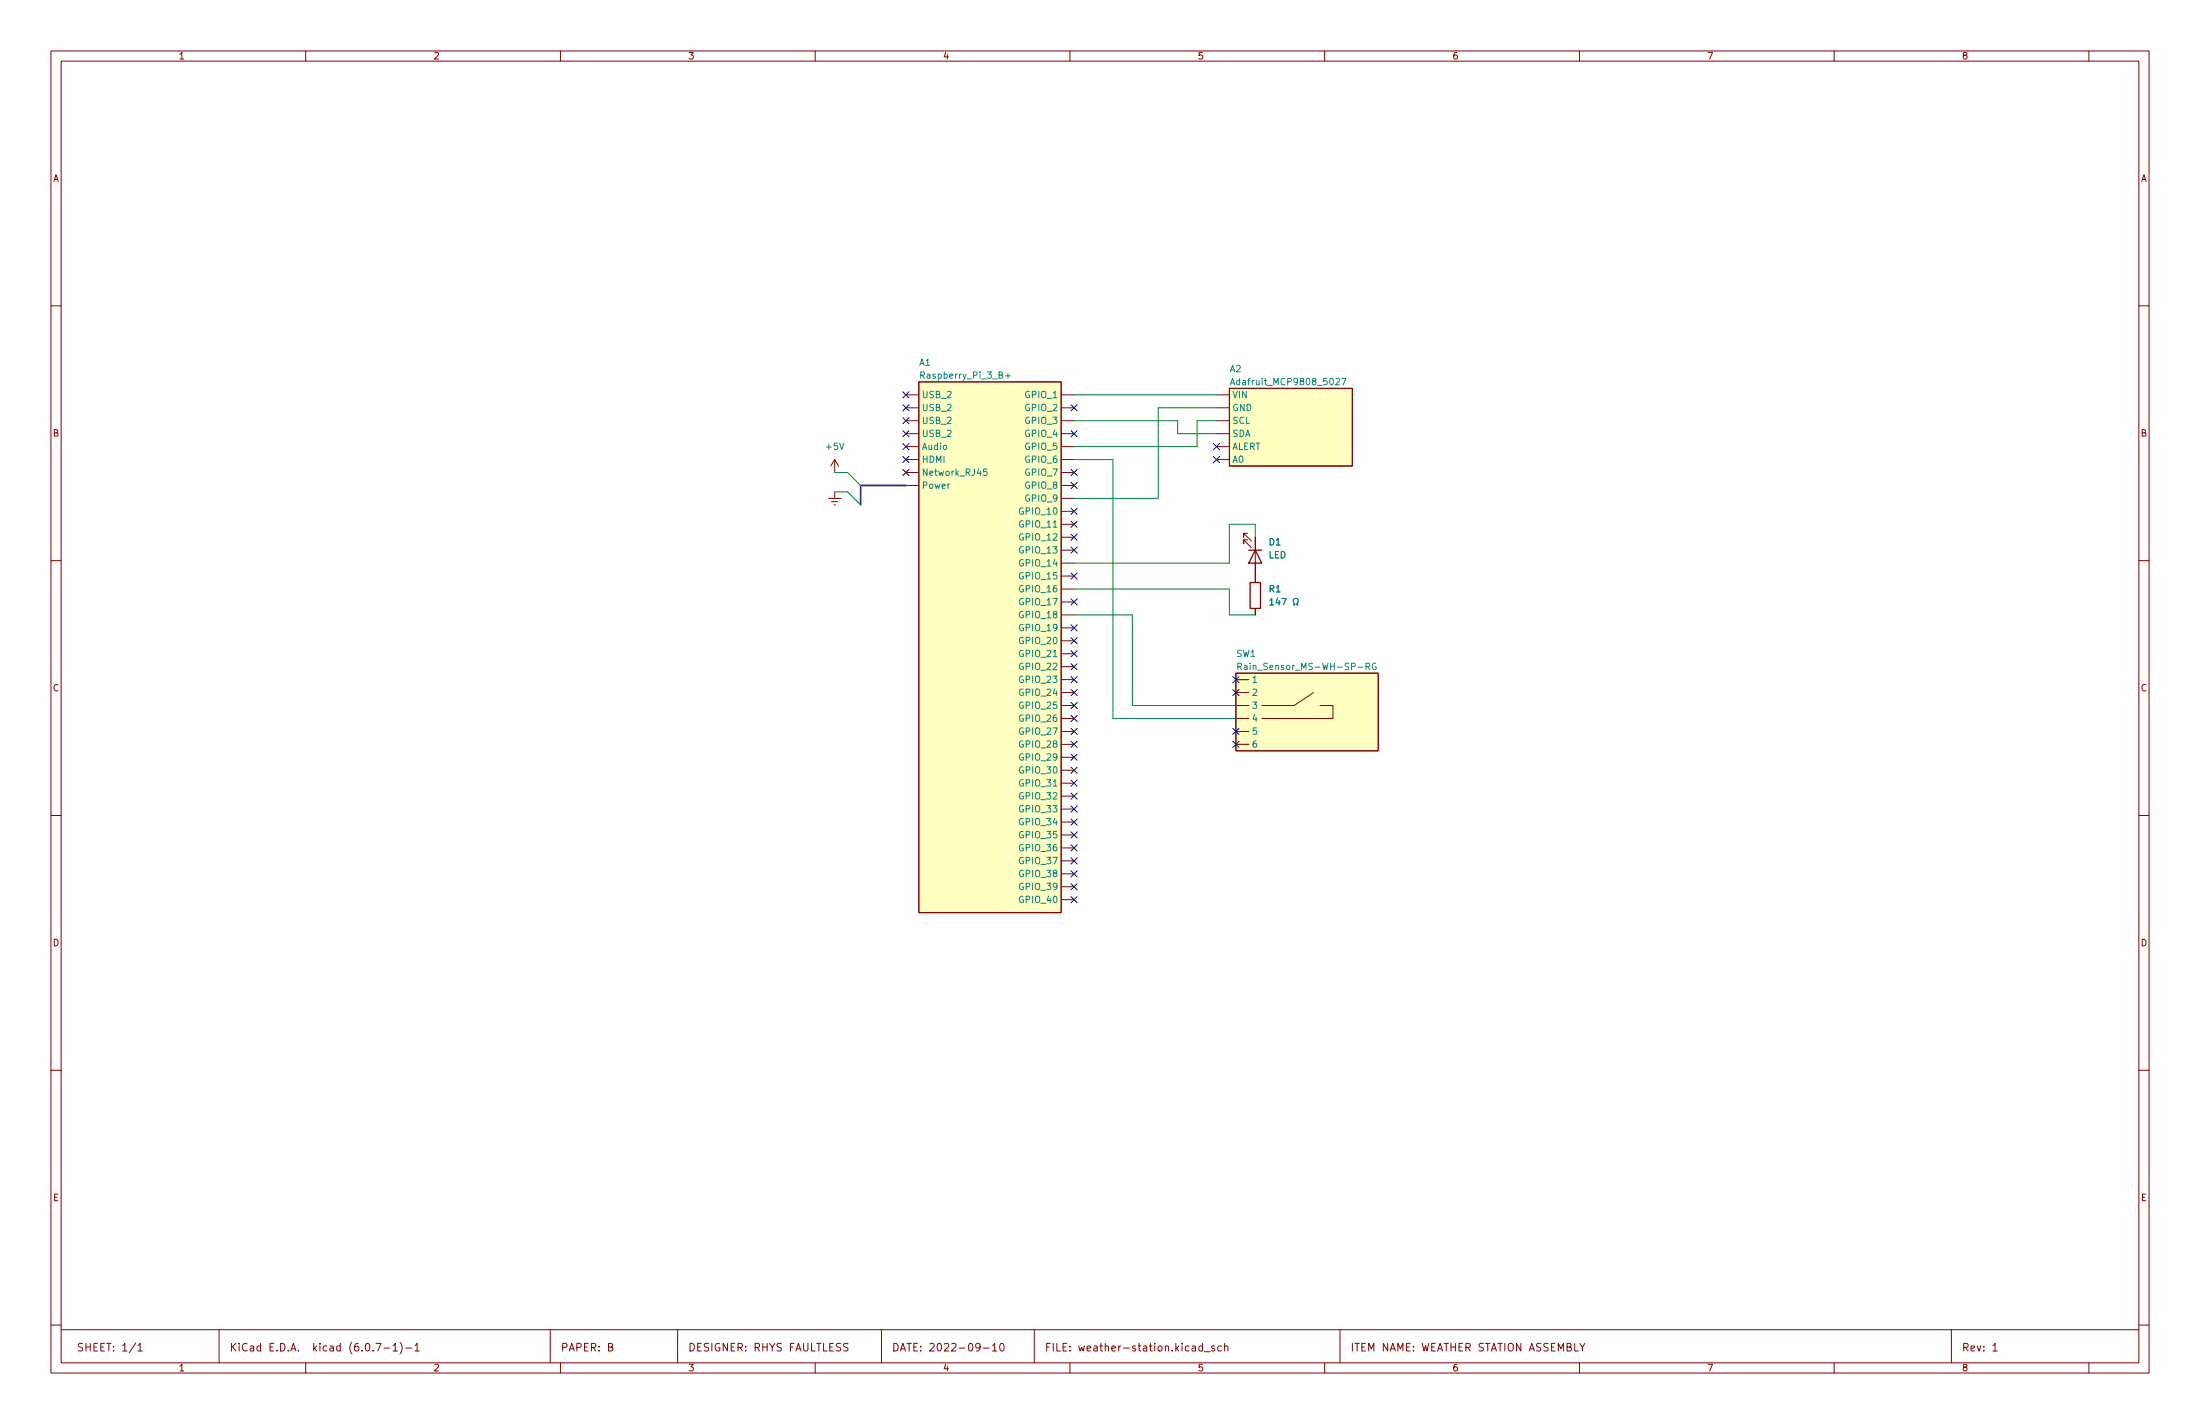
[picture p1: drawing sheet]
<svg xmlns="http://www.w3.org/2000/svg" width="432mm" height="279mm" viewBox="0 0 432 279" stroke-linecap="round" stroke-linejoin="round" font-family="sans-serif">
<g fill="none" stroke="#840000" stroke-width=".2">
<path d="M10 10h411.8v259.4h-411.8zM12 12h407.8v255.4h-407.8zM60 10v2M110 10v2M160 10v2M210 10v2M260 10v2M310 10v2M360 10v2M410 10v2M10 60h2M419.8 60h2"/>
<path d="M177.8 77.5h2.5M180.3 74.9h28v104.2h-28zM208.3 77.5h2.5M238.8 77.5h2.5M241.3 76.2h24.1v15.2h-24.1zM162.6 97.8h2.5M163.2 98.4h1.3M163.7 99.1h.3M163.8 90.2l-.7 1.2M163.8 90.2v2.5M163.8 96.5v1.3M163.8 90.2l.8 1.2"/>
<path d="M177.8 87.6h2.5M177.8 80h2.5M177.8 82.6h2.5M177.8 85.1h2.5M177.8 90.2h2.5M177.8 92.7h2.5M177.8 95.3h2.5M208.3 97.8h2.5M208.3 87.6h2.5M208.3 80h2.5M208.3 82.6h2.5M208.3 85.1h2.5"/>
<path d="M208.3 90.2h2.5M208.3 92.7h2.5M208.3 95.3h2.5M238.8 87.6h2.5M238.8 80h2.5M238.8 82.6h2.5M238.8 85.1h2.5M238.8 90.2h2.5M10 110h2M208.3 100.3h2.5M208.3 102.9h2.5M208.3 105.4h2.5"/>
<path d="M208.3 108h2.5M208.3 110.5h2.5M208.3 113h2.5M208.3 115.6h2.5M208.3 118.1h2.5M244.9 104.6h-.8v.8v-.8l1.5 1.6M244.9 105.9h-.8v.8v-.8l1.5 1.5M246.4 105.4v8.9M246.4 119.4v1.3M419.8 110h2M208.3 120.7h2.5M208.3 123.2h2.5"/>
<path d="M208.3 125.7h2.5M208.3 128.3h2.5M208.3 130.8h2.5M208.3 133.4h2.5M208.3 135.9h2.5M208.3 138.4h2.5M242.6 132.1h27.9v15.2h-27.9zM242.6 133.4h2.5M242.6 135.9h2.5M242.6 138.4h2.5M257.8 135.9l-3.8 2.5h-6.4M259.1 138.4h2.5v2.6h-14"/>
<path d="M10 160h2M208.3 141h2.5M208.3 143.5h2.5M208.3 146.1h2.5M208.3 148.6h2.5M208.3 151.1h2.5M208.3 153.7h2.5M208.3 156.2h2.5M208.3 158.8h2.5M242.6 141h2.5M242.6 143.5h2.5M242.6 146.1h2.5"/>
<path d="M419.8 160h2M208.3 161.3h2.5M208.3 163.8h2.5M208.3 166.4h2.5M208.3 168.9h2.5M208.3 171.5h2.5M208.3 174h2.5M208.3 176.5h2.5M10 210h2M419.8 210h2M10 260h2M419.8 260h2"/>
<path d="M12 260.9h407.8M26.6 263.5l-1.2 1.9M27.1 264l.4-.4v1.5M27.1 265.1h.8M43 260.9v6.5M60 267.4v2M73.8 263.6h1l-.7 1.5M75.4 264.5h1.1M77.1 264l.5-.4v1.5M77.1 265.1h.9M78.5 263.4a1.72 1.72 0 0 1 0 2.2M79.6 264.5h1.2"/>
<path d="M81.4 264l.5-.4v1.5M81.4 265.1h.9M108 260.9v6.5M110 267.4v2M119.4 264.3l.7-.1 .1-.2-.1-.4h-.7v1.5h.6l.3-.3a.39 .39 0 0 0-.4-.5M133 260.9v6.5M160 267.4v2M166.4 263.6h-.5l-.3 .3 .1 .3 .7 .3v.4l-.3 .2-.5-.1M173 260.9v6.5M193 264.5h1.1M194.8 264l.4-.4v1.5M194.8 265.1h.8"/>
<path d="M196.4 263.6h.2a.8 .8 0 0 1 .5 .7 .8 .8 0 0 1-.5 .8 1 1 0 0 1-.2-1.5zM203 260.9v6.5M210 267.4v2M236 264.1h-.4l-.3 .3 .1 .6h.6M236 263.6v1.5M236.4 265.2h1.1M238.4 264.1h-.4l-.2 .2 .1 .2 .5 .1v.4h-.6M239.7 264.1h-.4l-.3 .3 .1 .6h.6M240.4 264.2l.2-.1h.3l.1 1M240.4 263.6v1.5M260 267.4v2M263 260.9v6.5"/>
<path d="M310 267.4v2M310.1 263.6l.5 .8 .5-.8M310.6 264.4v.7M360 267.4v2M383 260.9v6.5M391.1 264l.5-.4v1.5M391.1 265.1h.9M410 267.4v2"/>
</g>
<g fill="#ffffc2" stroke="#ffffc2" stroke-width=".2">
<path d="M180.3 74.9h28v104.2h-28z"/>
<path d="M242.6 132.1h27.9v15.2h-27.9z"/>
<path d="M241.3 76.2h24.1v15.2h-24.1z"/>
</g>
<g fill="none" stroke="#008484" stroke-width=".2">
<path d="M180.7 73.6h.6l.1-.5-.7-.1v1.2M197.4 73.8h.9M197.8 73.3v.9M241.5 75.5l.4-1.3 .4 1.3M241.6 75.1h.6M263.3 74.2h.9l-.6 1.3M193.7 92h-.6l-.1 .6 .2-.1 .4 .1 .1 .1v.5l-.2 .1-.5-.1M249.2 117.8l.4-.4v1.3M249.2 118.7h.8M250.8 117.4l-.3 .9h.7M251.1 117.8v.9M251.6 117.4h.8l-.5 1.3"/>
<path d="M253.8 118.7h.3v-.3a.54 .54 0 0 1-.2-.7 .54 .54 0 0 1 .7-.2l.2 .6-.3 .3v.3h.3M243 130.8l.6-.1v-.5l-.6-.1v1.3M243.3 130.8l.4 .6M268.1 130.8l.6-.1 .1-.2v-.3l-.7-.1v1.3M268.4 130.8l.4 .6M270 130.2a.59 .59 0 0 0-.7 .5 .59 .59 0 0 0 .7 .6l.1-.5h-.2"/>
</g>
<path d="M245.1 108h2.5M245.4 114.3h2v5.1h-2zM246.4 108l1.2 2.5h-2.5z" fill="none" stroke="#840000" stroke-width=".25"/>
<path d="M177.8 95.3h-8.9v3.8" fill="none" stroke="#000084" stroke-width=".3"/>
<path d="M210.8 77.5h28M163.8 96.5h2.6l2.5 2.6M163.8 92.7h2.6l2.5 2.6M210.8 82.6h20.3v2.5h7.7M210.8 90.2h7.6v50.8h24.2M238.8 82.6h-3.9v5h-24.1M238.8 80h-11.5v17.8h-16.5M210.8 115.6h30.5v5.1h5.1M246.4 105.4v-2.5h-5.1v7.6h-30.5M210.8 120.7h11.4v17.7h20.4" fill="none" stroke="#008400" stroke-width=".2"/>
<g fill="none" stroke="#000084" stroke-width=".2">
<path d="M177.2 76.9l1.2 1.2M177.2 79.4l1.2 1.2M178.4 76.9l-1.2 1.2M178.4 79.4l-1.2 1.2M210.2 79.4l1.2 1.2M211.4 79.4l-1.2 1.2M177.2 81.9l1.2 1.3M177.2 84.5l1.2 1.2M177.2 87l1.2 1.2M177.2 89.6l1.2 1.2M177.2 92.1l1.2 1.2M178.4 81.9l-1.2 1.3"/>
<path d="M178.4 84.5l-1.2 1.2M178.4 87l-1.2 1.2M178.4 89.6l-1.2 1.2M178.4 92.1l-1.2 1.2M210.2 92.1l1.2 1.2M210.2 94.6l1.2 1.3M210.2 84.5l1.2 1.2M210.2 99.7l1.2 1.2M211.4 92.1l-1.2 1.2M211.4 94.6l-1.2 1.3M211.4 84.5l-1.2 1.2M211.4 99.7l-1.2 1.2"/>
<path d="M238.2 89.6l1.2 1.2M238.2 87l1.2 1.2M239.4 89.6l-1.2 1.2M239.4 87l-1.2 1.2M210.2 102.3l1.2 1.2M210.2 104.8l1.2 1.2M210.2 107.3l1.2 1.3M210.2 112.4l1.2 1.2M210.2 117.5l1.2 1.2M211.4 102.3l-1.2 1.2M211.4 104.8l-1.2 1.2M211.4 107.3l-1.2 1.3"/>
<path d="M211.4 112.4l-1.2 1.2M211.4 117.5l-1.2 1.2M210.2 127.7l1.2 1.2M210.2 125.1l1.2 1.2M210.2 122.6l1.2 1.2M210.2 137.8l1.2 1.2M210.2 135.3l1.2 1.2M210.2 132.7l1.2 1.3M210.2 130.2l1.2 1.2M211.4 127.7l-1.2 1.2M211.4 125.1l-1.2 1.2M211.4 122.6l-1.2 1.2"/>
<path d="M211.4 137.8l-1.2 1.2M211.4 135.3l-1.2 1.2M211.4 132.7l-1.2 1.3M211.4 130.2l-1.2 1.2M242 135.3l1.2 1.2M242 132.7l1.2 1.3M243.2 135.3l-1.2 1.2M243.2 132.7l-1.2 1.3M210.2 158.1l1.2 1.3M210.2 155.6l1.2 1.2M210.2 153.1l1.2 1.2M210.2 150.5l1.2 1.2"/>
<path d="M210.2 148l1.2 1.2M210.2 145.4l1.2 1.3M210.2 142.9l1.2 1.2M210.2 140.4l1.2 1.2M211.4 158.1l-1.2 1.3M211.4 155.6l-1.2 1.2M211.4 153.1l-1.2 1.2M211.4 150.5l-1.2 1.2M211.4 148l-1.2 1.2M211.4 145.4l-1.2 1.3M211.4 142.9l-1.2 1.2M211.4 140.4l-1.2 1.2"/>
<path d="M242 142.9l1.2 1.2M242 145.4l1.2 1.3M243.2 142.9l-1.2 1.2M243.2 145.4l-1.2 1.3M210.2 173.4l1.2 1.2M210.2 170.8l1.2 1.3M210.2 168.3l1.2 1.2M210.2 175.9l1.2 1.2M210.2 160.7l1.2 1.2M210.2 165.8l1.2 1.2M210.2 163.2l1.2 1.2M211.4 173.4l-1.2 1.2"/>
<path d="M211.4 170.8l-1.2 1.3M211.4 168.3l-1.2 1.2M211.4 175.9l-1.2 1.2M211.4 160.7l-1.2 1.2M211.4 165.8l-1.2 1.2M211.4 163.2l-1.2 1.2"/>
</g>
<g font-size="2.1" fill="#840000">
<text x="15" y="265.1">SHEET: 1/1</text>
<text x="45" y="265.1">KiCad E.D.A. kicad (6.0.7-1)-1</text>
<text x="110" y="265.1">PAPER: B</text>
<text x="135" y="265.1">DESIGNER: RHYS FAULTLESS</text>
<text x="175" y="265.1">DATE: 2022-09-10</text>
<text x="205" y="265.1">FILE: weather-station.kicad_sch</text>
<text x="265" y="265.1">ITEM NAME: WEATHER STATION ASSEMBLY</text>
<text x="385" y="265.1">Rev: 1</text>
</g>
<g font-size="1.8" fill="#840000">
<text x="35" y="11.7">1</text>
<text x="85" y="11.7">2</text>
<text x="135" y="11.7">3</text>
<text x="185" y="11.7">4</text>
<text x="235" y="11.7">5</text>
<text x="285" y="11.7">6</text>
<text x="335" y="11.7">7</text>
<text x="385" y="11.7">8</text>
<text x="10.3" y="35.6">A</text>
<text x="420.1" y="35.6">A</text>
<text x="10.3" y="85.7">B</text>
<text x="420.1" y="85.7">B</text>
<text x="10.3" y="135.6">C</text>
<text x="420.1" y="135.6">C</text>
<text x="10.3" y="185.7">D</text>
<text x="420.1" y="185.7">D</text>
<text x="10.4" y="235.7">E</text>
<text x="420.2" y="235.7">E</text>
<text x="35" y="269.1">1</text>
<text x="85" y="269.1">2</text>
<text x="135" y="269.1">3</text>
<text x="185" y="269.1">4</text>
<text x="235" y="269.1">5</text>
<text x="285" y="269.1">6</text>
<text x="335" y="269.1">7</text>
<text x="385" y="269.1">8</text>
</g>
<g font-size="1.8" fill="#008484">
<text x="180.4" y="71.8">A1</text>
<text x="181.2" y="74.3">Raspberry_Pi_3_B+</text>
<text x="241.4" y="73">A2</text>
<text x="242.6" y="75.6">Adafruit_MCP9808_5027</text>
<text x="180.8" y="83.2">USB_2</text>
<text x="180.8" y="80.6">USB_2</text>
<text x="180.8" y="78.1">USB_2</text>
<text x="201.4" y="78.1">GPIO_1</text>
<text x="201.4" y="80.6">GPIO_2</text>
<text x="201.4" y="83.2">GPIO_3</text>
<text x="241.8" y="80.6">GND</text>
<text x="241.8" y="83.2">SCL</text>
<text x="241.8" y="78.1">VIN</text>
<text x="162.2" y="88.3">+5V</text>
<text x="180.8" y="88.3">Audio</text>
<text x="180.8" y="85.7">USB_2</text>
<text x="201.4" y="85.7">GPIO_4</text>
<text x="201.4" y="88.3">GPIO_5</text>
<text x="241.8" y="88.3">ALERT</text>
<text x="241.8" y="85.7">SDA</text>
<text x="180.8" y="90.8">HDMI</text>
<text x="180.8" y="93.3">Network_RJ45</text>
<text x="180.8" y="95.9">Power</text>
<text x="201.4" y="90.8">GPIO_6</text>
<text x="201.4" y="93.3">GPIO_7</text>
<text x="201.4" y="95.9">GPIO_8</text>
<text x="241.8" y="90.8">A0</text>
<text x="200.4" y="101">GPIO_10</text>
<text x="201.4" y="98.4">GPIO_9</text>
<text x="200.4" y="103.5">GPIO_11</text>
<text x="200.4" y="106">GPIO_12</text>
<text x="249.1" y="107">D1</text>
<text x="200.4" y="108.6">GPIO_13</text>
<text x="200.4" y="111.1">GPIO_14</text>
<text x="200.4" y="113.7">GPIO_15</text>
<text x="249" y="109.5">LED</text>
<text x="200.4" y="116.2">GPIO_16</text>
<text x="200.4" y="118.7">GPIO_17</text>
<text x="249.1" y="116.2">R1</text>
<text x="200.4" y="121.3">GPIO_18</text>
<text x="200.4" y="123.8">GPIO_19</text>
<text x="200.4" y="126.4">GPIO_20</text>
<text x="200.4" y="128.9">GPIO_21</text>
<text x="200.4" y="131.4">GPIO_22</text>
<text x="242.7" y="128.9">SW1</text>
<text x="244.4" y="131.4">Rain_Sensor_MS-WH-SP-RG</text>
<text x="200.4" y="134">GPIO_23</text>
<text x="200.4" y="136.5">GPIO_24</text>
<text x="245.6" y="134">1</text>
<text x="245.6" y="136.5">2</text>
<text x="200.4" y="139.1">GPIO_25</text>
<text x="200.4" y="141.6">GPIO_26</text>
<text x="245.6" y="139.1">3</text>
<text x="245.6" y="141.6">4</text>
<text x="200.4" y="144.1">GPIO_27</text>
<text x="200.4" y="146.7">GPIO_28</text>
<text x="200.4" y="149.2">GPIO_29</text>
<text x="245.6" y="144.1">5</text>
<text x="245.6" y="146.7">6</text>
<text x="200.4" y="151.8">GPIO_30</text>
<text x="200.4" y="154.3">GPIO_31</text>
<text x="200.4" y="156.8">GPIO_32</text>
<text x="200.4" y="159.4">GPIO_33</text>
<text x="200.4" y="161.9">GPIO_34</text>
<text x="200.4" y="164.5">GPIO_35</text>
<text x="200.4" y="167">GPIO_36</text>
<text x="200.4" y="169.5">GPIO_37</text>
<text x="200.4" y="172.1">GPIO_38</text>
<text x="200.4" y="174.6">GPIO_39</text>
<text x="200.4" y="177.2">GPIO_40</text>
</g>
</svg>
